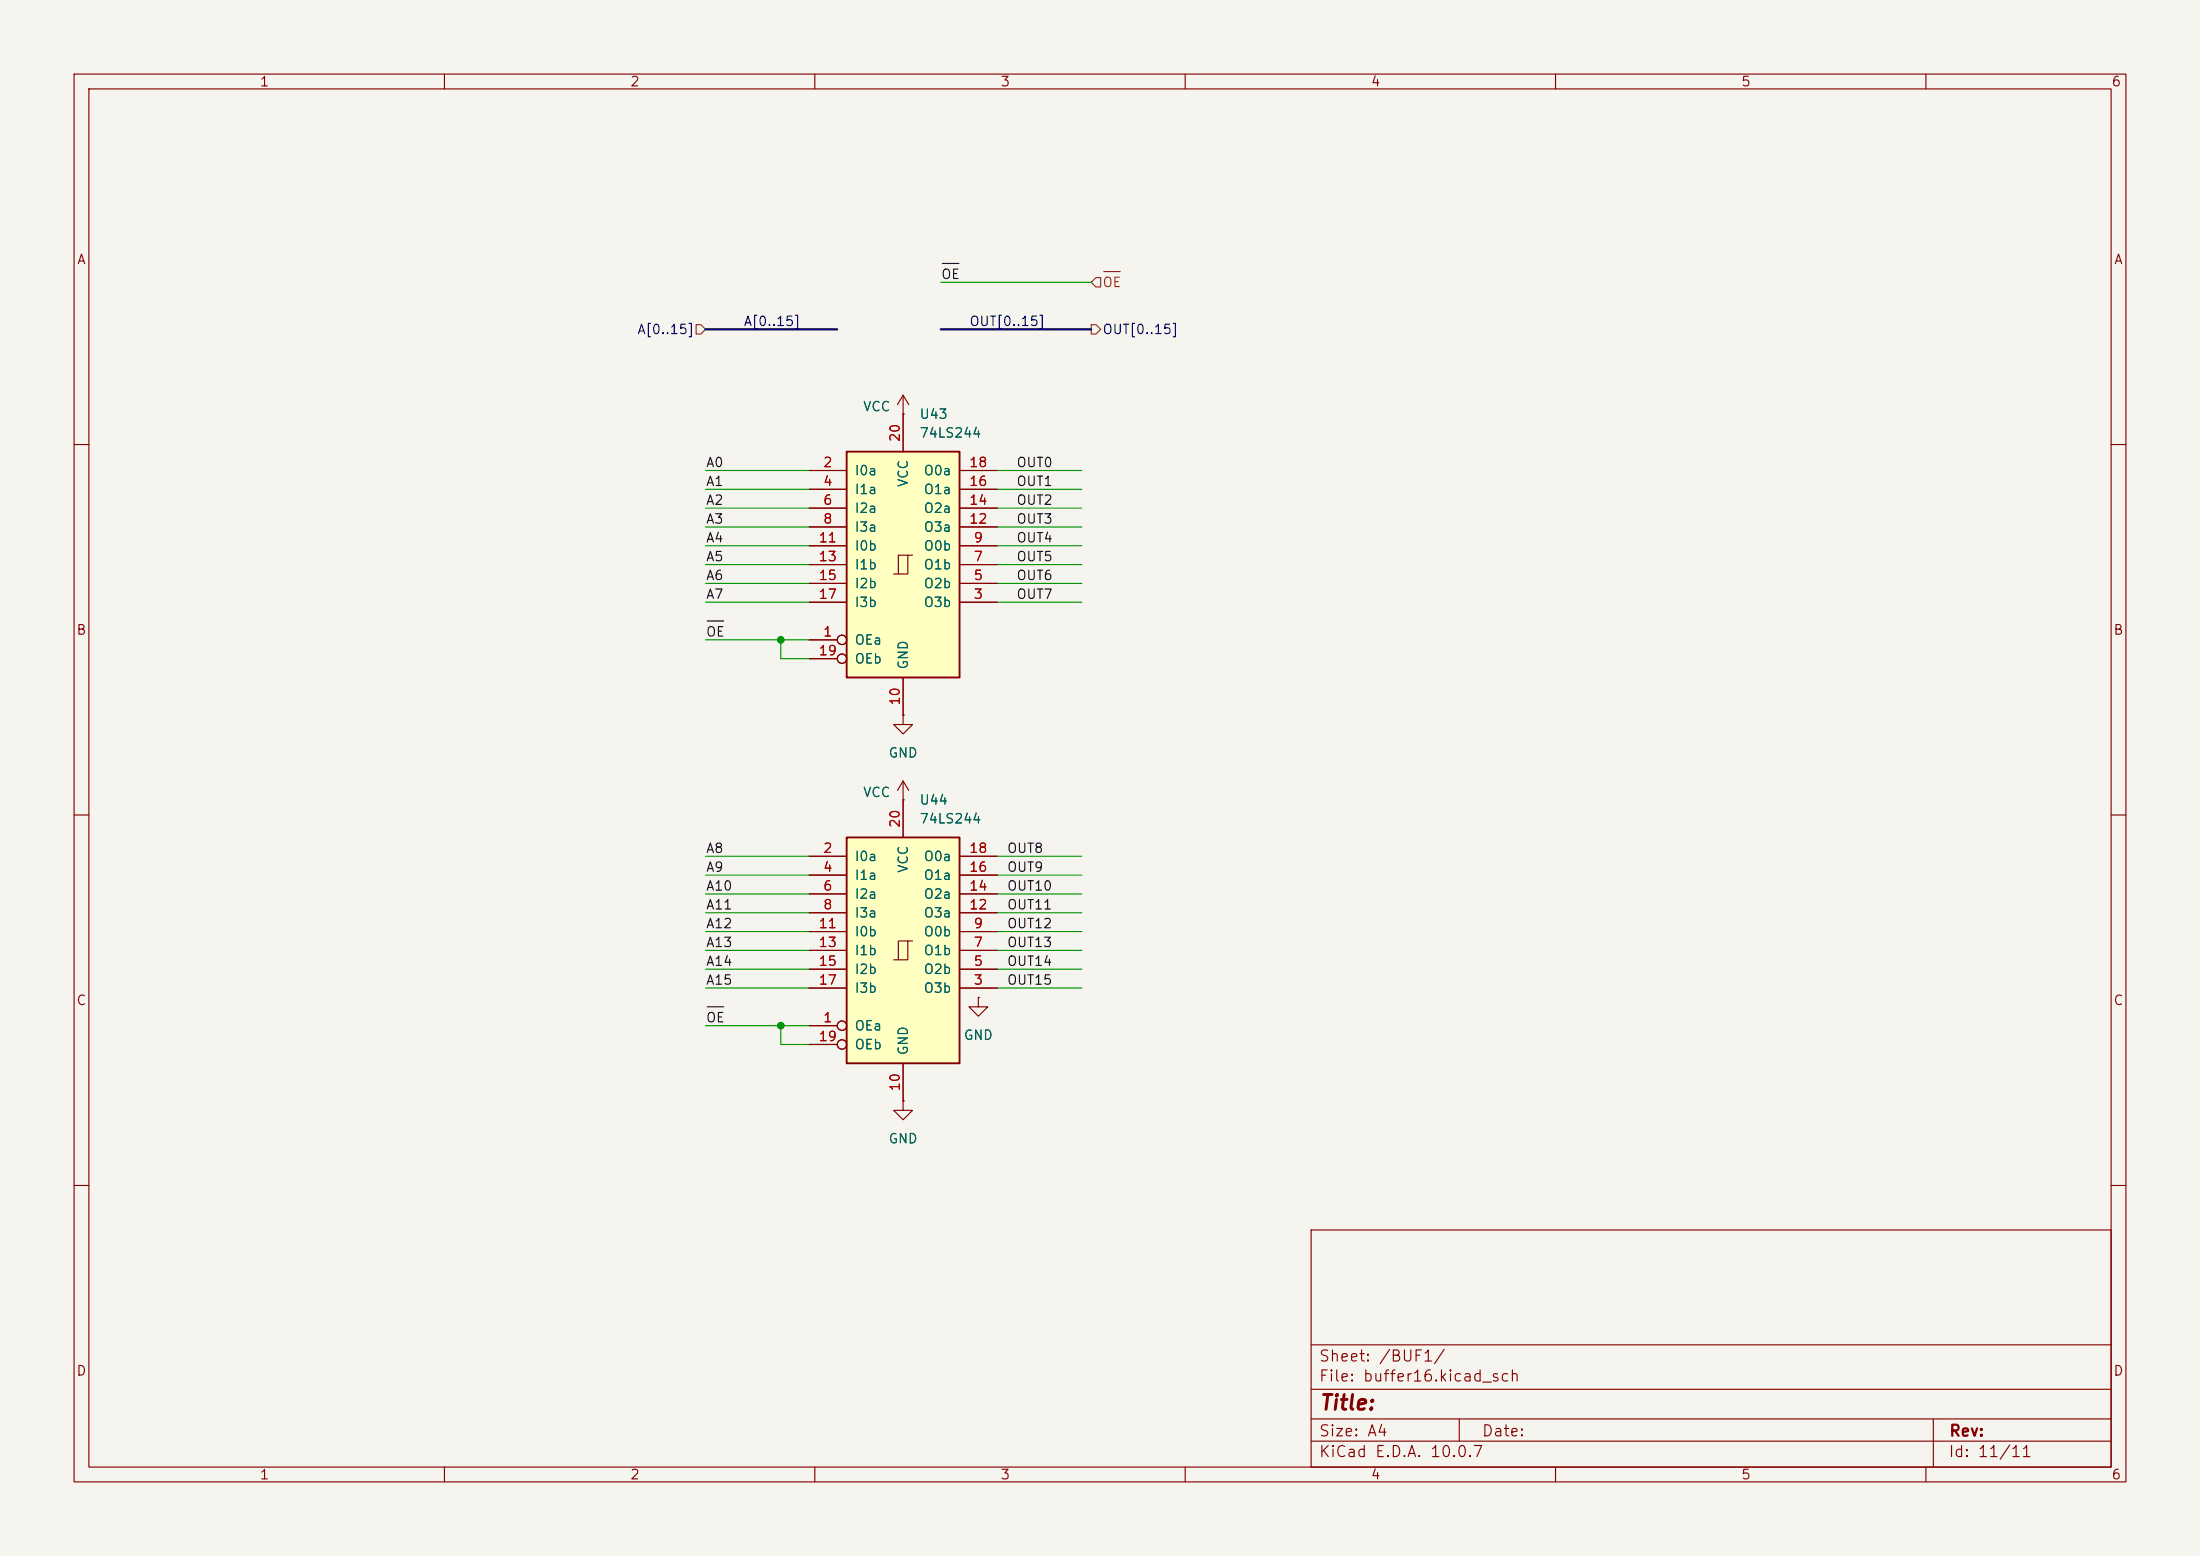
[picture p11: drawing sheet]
(kicad_sch
 (version 20260306)
 (generator "eeschema")
 (generator_version "10.0")
 (paper "A4")
 (lib_symbols
  (symbol "74xx:74LS244"
   (pin_names
    (offset 1.016)) (exclude_from_sim no) (in_bom yes) (on_board yes)
   (in_pos_files yes)
   (duplicate_pin_numbers_are_jumpers no)
   (property "Reference" "U" (at -7.62 16.51 0) (show_name no) (do_not_autoplace no) (effects (font (size 1.27 1.27))))
   (property "Value" "74LS244" (at -7.62 -16.51 0) (show_name no) (do_not_autoplace no) (effects (font (size 1.27 1.27))))
   (property "Footprint" "" (at 0 0 0) (show_name no) (do_not_autoplace no) (hide yes) (effects (font (size 1.27 1.27))))
   (property "Datasheet" "http://www.ti.com/lit/ds/symlink/sn74ls244.pdf" (at 0 0 0) (show_name no) (do_not_autoplace no) (hide yes) (effects (font (size 1.27 1.27))))
   (property "Description" "Octal Buffer and Line Driver With 3-State Output, active-low enables, non-inverting outputs" (at 0 0 0) (show_name no) (do_not_autoplace no) (hide yes) (effects (font (size 1.27 1.27))))
   (symbol "74LS244_1_0"
    (polyline (pts (xy -1.27 -1.27) (xy 0.635 -1.27) (xy 0.635 1.27) (xy 1.27 1.27)) (stroke (width 0) (type default)) (fill (type none)))
    (polyline (pts (xy -0.635 -1.27) (xy -0.635 1.27) (xy 0.635 1.27)) (stroke (width 0) (type default)) (fill (type none)))
    (pin input inverted (at -12.7 -10.16 0) (length 5.08) (name "OEa" (effects (font (size 1.27 1.27)))) (number "1" (effects (font (size 1.27 1.27)))))
    (pin input line (at -12.7 12.7 0) (length 5.08) (name "I0a" (effects (font (size 1.27 1.27)))) (number "2" (effects (font (size 1.27 1.27)))))
    (pin tri_state line (at 12.7 -5.08 180) (length 5.08) (name "O3b" (effects (font (size 1.27 1.27)))) (number "3" (effects (font (size 1.27 1.27)))))
    (pin input line (at -12.7 10.16 0) (length 5.08) (name "I1a" (effects (font (size 1.27 1.27)))) (number "4" (effects (font (size 1.27 1.27)))))
    (pin tri_state line (at 12.7 -2.54 180) (length 5.08) (name "O2b" (effects (font (size 1.27 1.27)))) (number "5" (effects (font (size 1.27 1.27)))))
    (pin input line (at -12.7 7.62 0) (length 5.08) (name "I2a" (effects (font (size 1.27 1.27)))) (number "6" (effects (font (size 1.27 1.27)))))
    (pin tri_state line (at 12.7 0 180) (length 5.08) (name "O1b" (effects (font (size 1.27 1.27)))) (number "7" (effects (font (size 1.27 1.27)))))
    (pin input line (at -12.7 5.08 0) (length 5.08) (name "I3a" (effects (font (size 1.27 1.27)))) (number "8" (effects (font (size 1.27 1.27)))))
    (pin tri_state line (at 12.7 2.54 180) (length 5.08) (name "O0b" (effects (font (size 1.27 1.27)))) (number "9" (effects (font (size 1.27 1.27)))))
    (pin power_in line (at 0 -20.32 90) (length 5.08) (name "GND" (effects (font (size 1.27 1.27)))) (number "10" (effects (font (size 1.27 1.27)))))
    (pin input line (at -12.7 2.54 0) (length 5.08) (name "I0b" (effects (font (size 1.27 1.27)))) (number "11" (effects (font (size 1.27 1.27)))))
    (pin tri_state line (at 12.7 5.08 180) (length 5.08) (name "O3a" (effects (font (size 1.27 1.27)))) (number "12" (effects (font (size 1.27 1.27)))))
    (pin input line (at -12.7 0 0) (length 5.08) (name "I1b" (effects (font (size 1.27 1.27)))) (number "13" (effects (font (size 1.27 1.27)))))
    (pin tri_state line (at 12.7 7.62 180) (length 5.08) (name "O2a" (effects (font (size 1.27 1.27)))) (number "14" (effects (font (size 1.27 1.27)))))
    (pin input line (at -12.7 -2.54 0) (length 5.08) (name "I2b" (effects (font (size 1.27 1.27)))) (number "15" (effects (font (size 1.27 1.27)))))
    (pin tri_state line (at 12.7 10.16 180) (length 5.08) (name "O1a" (effects (font (size 1.27 1.27)))) (number "16" (effects (font (size 1.27 1.27)))))
    (pin input line (at -12.7 -5.08 0) (length 5.08) (name "I3b" (effects (font (size 1.27 1.27)))) (number "17" (effects (font (size 1.27 1.27)))))
    (pin tri_state line (at 12.7 12.7 180) (length 5.08) (name "O0a" (effects (font (size 1.27 1.27)))) (number "18" (effects (font (size 1.27 1.27)))))
    (pin input inverted (at -12.7 -12.7 0) (length 5.08) (name "OEb" (effects (font (size 1.27 1.27)))) (number "19" (effects (font (size 1.27 1.27)))))
    (pin power_in line (at 0 20.32 270) (length 5.08) (name "VCC" (effects (font (size 1.27 1.27)))) (number "20" (effects (font (size 1.27 1.27))))))
   (symbol "74LS244_1_1"
    (rectangle (start -7.62 15.24) (end 7.62 -15.24) (stroke (width 0.254) (type default)) (fill (type background))))
   (embedded_fonts no))
  (symbol "power:GND"
   (power global)
   (pin_numbers (hide yes))
   (pin_names
    (offset 0) (hide yes)) (exclude_from_sim no) (in_bom yes) (on_board yes)
   (in_pos_files yes)
   (duplicate_pin_numbers_are_jumpers no)
   (property "Reference" "#PWR" (at 0 -6.35 0) (show_name no) (do_not_autoplace no) (hide yes) (effects (font (size 1.27 1.27))))
   (property "Value" "GND" (at 0 -3.81 0) (show_name no) (do_not_autoplace no) (effects (font (size 1.27 1.27))))
   (property "Footprint" "" (at 0 0 0) (show_name no) (do_not_autoplace no) (hide yes) (effects (font (size 1.27 1.27))))
   (property "Datasheet" "" (at 0 0 0) (show_name no) (do_not_autoplace no) (hide yes) (effects (font (size 1.27 1.27))))
   (property "Description" "Power symbol creates a global label with name \"GND\" , ground" (at 0 0 0) (show_name no) (do_not_autoplace no) (hide yes) (effects (font (size 1.27 1.27))))
   (symbol "GND_0_1"
    (polyline (pts (xy 0 0) (xy 0 -1.27) (xy 1.27 -1.27) (xy 0 -2.54) (xy -1.27 -1.27) (xy 0 -1.27)) (stroke (width 0) (type default)) (fill (type none))))
   (symbol "GND_1_1"
    (pin power_in line (at 0 0 270) (length 0) (name "" (effects (font (size 1.27 1.27)))) (number "1" (effects (font (size 1.27 1.27))))))
   (embedded_fonts no))
  (symbol "power:VCC"
   (power global)
   (pin_numbers (hide yes))
   (pin_names
    (offset 0) (hide yes)) (exclude_from_sim no) (in_bom yes) (on_board yes)
   (in_pos_files yes)
   (duplicate_pin_numbers_are_jumpers no)
   (property "Reference" "#PWR" (at 0 -3.81 0) (show_name no) (do_not_autoplace no) (hide yes) (effects (font (size 1.27 1.27))))
   (property "Value" "VCC" (at 0 3.556 0) (show_name no) (do_not_autoplace no) (effects (font (size 1.27 1.27))))
   (property "Footprint" "" (at 0 0 0) (show_name no) (do_not_autoplace no) (hide yes) (effects (font (size 1.27 1.27))))
   (property "Datasheet" "" (at 0 0 0) (show_name no) (do_not_autoplace no) (hide yes) (effects (font (size 1.27 1.27))))
   (property "Description" "Power symbol creates a global label with name \"VCC\"" (at 0 0 0) (show_name no) (do_not_autoplace no) (hide yes) (effects (font (size 1.27 1.27))))
   (symbol "VCC_0_1"
    (polyline (pts (xy -0.762 1.27) (xy 0 2.54)) (stroke (width 0) (type default)) (fill (type none)))
    (polyline (pts (xy 0 2.54) (xy 0.762 1.27)) (stroke (width 0) (type default)) (fill (type none)))
    (polyline (pts (xy 0 0) (xy 0 2.54)) (stroke (width 0) (type default)) (fill (type none))))
   (symbol "VCC_1_1"
    (pin power_in line (at 0 0 90) (length 0) (name "" (effects (font (size 1.27 1.27)))) (number "1" (effects (font (size 1.27 1.27))))))
   (embedded_fonts no)))
 (junction
  (at 105.41 138.43)
  (diameter 0)
  (color 0 0 0 0))
 (junction
  (at 105.41 86.36)
  (diameter 0)
  (color 0 0 0 0))
 (wire
  (pts (xy 134.62 123.19) (xy 146.05 123.19))
  (stroke (width 0) (type default)))
 (wire
  (pts (xy 134.62 71.12) (xy 146.05 71.12))
  (stroke (width 0) (type default)))
 (wire
  (pts (xy 95.25 63.5) (xy 109.22 63.5))
  (stroke (width 0) (type default)))
 (wire
  (pts (xy 105.41 140.97) (xy 105.41 138.43))
  (stroke (width 0) (type default)))
 (wire
  (pts (xy 134.62 125.73) (xy 146.05 125.73))
  (stroke (width 0) (type default)))
 (wire
  (pts (xy 109.22 140.97) (xy 105.41 140.97))
  (stroke (width 0) (type default)))
 (wire
  (pts (xy 95.25 118.11) (xy 109.22 118.11))
  (stroke (width 0) (type default)))
 (wire
  (pts (xy 134.62 133.35) (xy 146.05 133.35))
  (stroke (width 0) (type default)))
 (wire
  (pts (xy 134.62 115.57) (xy 146.05 115.57))
  (stroke (width 0) (type default)))
 (wire
  (pts (xy 134.62 118.11) (xy 146.05 118.11))
  (stroke (width 0) (type default)))
 (wire
  (pts (xy 95.25 115.57) (xy 109.22 115.57))
  (stroke (width 0) (type default)))
 (wire
  (pts (xy 134.62 68.58) (xy 146.05 68.58))
  (stroke (width 0) (type default)))
 (wire
  (pts (xy 95.25 120.65) (xy 109.22 120.65))
  (stroke (width 0) (type default)))
 (wire
  (pts (xy 95.25 123.19) (xy 109.22 123.19))
  (stroke (width 0) (type default)))
 (wire
  (pts (xy 95.25 68.58) (xy 109.22 68.58))
  (stroke (width 0) (type default)))
 (wire
  (pts (xy 105.41 86.36) (xy 109.22 86.36))
  (stroke (width 0) (type default)))
 (wire
  (pts (xy 95.25 71.12) (xy 109.22 71.12))
  (stroke (width 0) (type default)))
 (wire
  (pts (xy 95.25 73.66) (xy 109.22 73.66))
  (stroke (width 0) (type default)))
 (wire
  (pts (xy 105.41 88.9) (xy 105.41 86.36))
  (stroke (width 0) (type default)))
 (wire
  (pts (xy 134.62 81.28) (xy 146.05 81.28))
  (stroke (width 0) (type default)))
 (bus
  (pts (xy 127 44.45) (xy 147.32 44.45))
  (stroke (width 0) (type default)))
 (wire
  (pts (xy 95.25 86.36) (xy 105.41 86.36))
  (stroke (width 0) (type default)))
 (wire
  (pts (xy 95.25 81.28) (xy 109.22 81.28))
  (stroke (width 0) (type default)))
 (wire
  (pts (xy 95.25 133.35) (xy 109.22 133.35))
  (stroke (width 0) (type default)))
 (wire
  (pts (xy 95.25 76.2) (xy 109.22 76.2))
  (stroke (width 0) (type default)))
 (wire
  (pts (xy 134.62 130.81) (xy 146.05 130.81))
  (stroke (width 0) (type default)))
 (wire
  (pts (xy 95.25 128.27) (xy 109.22 128.27))
  (stroke (width 0) (type default)))
 (wire
  (pts (xy 95.25 78.74) (xy 109.22 78.74))
  (stroke (width 0) (type default)))
 (wire
  (pts (xy 95.25 138.43) (xy 105.41 138.43))
  (stroke (width 0) (type default)))
 (wire
  (pts (xy 134.62 120.65) (xy 146.05 120.65))
  (stroke (width 0) (type default)))
 (wire
  (pts (xy 95.25 66.04) (xy 109.22 66.04))
  (stroke (width 0) (type default)))
 (wire
  (pts (xy 127 38.1) (xy 147.32 38.1))
  (stroke (width 0) (type default)))
 (wire
  (pts (xy 134.62 63.5) (xy 146.05 63.5))
  (stroke (width 0) (type default)))
 (wire
  (pts (xy 95.25 125.73) (xy 109.22 125.73))
  (stroke (width 0) (type default)))
 (wire
  (pts (xy 105.41 138.43) (xy 109.22 138.43))
  (stroke (width 0) (type default)))
 (wire
  (pts (xy 95.25 130.81) (xy 109.22 130.81))
  (stroke (width 0) (type default)))
 (wire
  (pts (xy 109.22 88.9) (xy 105.41 88.9))
  (stroke (width 0) (type default)))
 (wire
  (pts (xy 134.62 66.04) (xy 146.05 66.04))
  (stroke (width 0) (type default)))
 (wire
  (pts (xy 134.62 128.27) (xy 146.05 128.27))
  (stroke (width 0) (type default)))
 (bus
  (pts (xy 95.25 44.45) (xy 113.03 44.45))
  (stroke (width 0) (type default)))
 (wire
  (pts (xy 134.62 73.66) (xy 146.05 73.66))
  (stroke (width 0) (type default)))
 (wire
  (pts (xy 134.62 76.2) (xy 146.05 76.2))
  (stroke (width 0) (type default)))
 (wire
  (pts (xy 134.62 78.74) (xy 146.05 78.74))
  (stroke (width 0) (type default)))
 (label "A1"
  (at 95.25 66.04 0)
  (effects (font (size 1.27 1.27)) (justify left bottom)))
 (label "A4"
  (at 95.25 73.66 0)
  (effects (font (size 1.27 1.27)) (justify left bottom)))
 (label "OUT11"
  (at 135.89 123.19 0)
  (effects (font (size 1.27 1.27)) (justify left bottom)))
 (label "~{OE}"
  (at 127 38.1 0)
  (effects (font (size 1.27 1.27)) (justify left bottom)))
 (label "A2"
  (at 95.25 68.58 0)
  (effects (font (size 1.27 1.27)) (justify left bottom)))
 (label "~{OE}"
  (at 95.25 86.36 0)
  (effects (font (size 1.27 1.27)) (justify left bottom)))
 (label "OUT13"
  (at 135.89 128.27 0)
  (effects (font (size 1.27 1.27)) (justify left bottom)))
 (label "A15"
  (at 95.25 133.35 0)
  (effects (font (size 1.27 1.27)) (justify left bottom)))
 (label "OUT2"
  (at 137.16 68.58 0)
  (effects (font (size 1.27 1.27)) (justify left bottom)))
 (label "OUT1"
  (at 137.16 66.04 0)
  (effects (font (size 1.27 1.27)) (justify left bottom)))
 (label "A0"
  (at 95.25 63.5 0)
  (effects (font (size 1.27 1.27)) (justify left bottom)))
 (label "OUT9"
  (at 135.89 118.11 0)
  (effects (font (size 1.27 1.27)) (justify left bottom)))
 (label "OUT4"
  (at 137.16 73.66 0)
  (effects (font (size 1.27 1.27)) (justify left bottom)))
 (label "OUT10"
  (at 135.89 120.65 0)
  (effects (font (size 1.27 1.27)) (justify left bottom)))
 (label "OUT8"
  (at 135.89 115.57 0)
  (effects (font (size 1.27 1.27)) (justify left bottom)))
 (label "OUT12"
  (at 135.89 125.73 0)
  (effects (font (size 1.27 1.27)) (justify left bottom)))
 (label "A11"
  (at 95.25 123.19 0)
  (effects (font (size 1.27 1.27)) (justify left bottom)))
 (label "A7"
  (at 95.25 81.28 0)
  (effects (font (size 1.27 1.27)) (justify left bottom)))
 (label "A12"
  (at 95.25 125.73 0)
  (effects (font (size 1.27 1.27)) (justify left bottom)))
 (label "OUT6"
  (at 137.16 78.74 0)
  (effects (font (size 1.27 1.27)) (justify left bottom)))
 (label "OUT15"
  (at 135.89 133.35 0)
  (effects (font (size 1.27 1.27)) (justify left bottom)))
 (label "A8"
  (at 95.25 115.57 0)
  (effects (font (size 1.27 1.27)) (justify left bottom)))
 (label "OUT14"
  (at 135.89 130.81 0)
  (effects (font (size 1.27 1.27)) (justify left bottom)))
 (label "A14"
  (at 95.25 130.81 0)
  (effects (font (size 1.27 1.27)) (justify left bottom)))
 (label "A[0..15]"
  (at 100.33 44.45 0)
  (effects (font (size 1.27 1.27)) (justify left bottom)))
 (label "OUT3"
  (at 137.16 71.12 0)
  (effects (font (size 1.27 1.27)) (justify left bottom)))
 (label "A6"
  (at 95.25 78.74 0)
  (effects (font (size 1.27 1.27)) (justify left bottom)))
 (label "OUT7"
  (at 137.16 81.28 0)
  (effects (font (size 1.27 1.27)) (justify left bottom)))
 (label "A10"
  (at 95.25 120.65 0)
  (effects (font (size 1.27 1.27)) (justify left bottom)))
 (label "OUT[0..15]"
  (at 130.81 44.45 0)
  (effects (font (size 1.27 1.27)) (justify left bottom)))
 (label "OUT5"
  (at 137.16 76.2 0)
  (effects (font (size 1.27 1.27)) (justify left bottom)))
 (label "~{OE}"
  (at 95.25 138.43 0)
  (effects (font (size 1.27 1.27)) (justify left bottom)))
 (label "A13"
  (at 95.25 128.27 0)
  (effects (font (size 1.27 1.27)) (justify left bottom)))
 (label "OUT0"
  (at 137.16 63.5 0)
  (effects (font (size 1.27 1.27)) (justify left bottom)))
 (label "A9"
  (at 95.25 118.11 0)
  (effects (font (size 1.27 1.27)) (justify left bottom)))
 (label "A3"
  (at 95.25 71.12 0)
  (effects (font (size 1.27 1.27)) (justify left bottom)))
 (label "A5"
  (at 95.25 76.2 0)
  (effects (font (size 1.27 1.27)) (justify left bottom)))
 (hierarchical_label "~{OE}"
  (shape input)
  (at 147.32 38.1 0)
  (effects (font (size 1.27 1.27)) (justify left)))
 (hierarchical_label "OUT[0..15]"
  (shape output)
  (at 147.32 44.45 0)
  (effects (font (size 1.27 1.27)) (justify left)))
 (hierarchical_label "A[0..15]"
  (shape input)
  (at 95.25 44.45 180)
  (effects (font (size 1.27 1.27)) (justify right)))
 (symbol
  (lib_id "74xx:74LS244")
  (at 121.92 128.27 0)
  (unit 1)
  (body_style 1)
  (exclude_from_sim no)
  (in_bom yes)
  (on_board yes)
  (in_pos_files yes)
  (dnp no)
  (fields_autoplaced yes)
  (property "Reference" "U44" (at 124.0633 107.95 0) (show_name no) (do_not_autoplace no) (effects (font (size 1.27 1.27)) (justify left)))
  (property "Value" "74LS244" (at 124.0633 110.49 0) (show_name no) (do_not_autoplace no) (effects (font (size 1.27 1.27)) (justify left)))
  (property "Footprint" "Package_DIP:DIP-20_W7.62mm" (at 121.92 128.27 0) (hide yes) (show_name no) (do_not_autoplace no) (effects (font (size 1.27 1.27))))
  (property "Datasheet" "http://www.ti.com/lit/ds/symlink/sn74ls244.pdf" (at 121.92 128.27 0) (hide yes) (show_name no) (do_not_autoplace no) (effects (font (size 1.27 1.27))))
  (property "Description" "Octal Buffer and Line Driver With 3-State Output, active-low enables, non-inverting outputs" (at 121.92 128.27 0) (hide yes) (show_name no) (do_not_autoplace no) (effects (font (size 1.27 1.27))))
  (pin "5")
  (pin "4")
  (pin "10")
  (pin "12")
  (pin "20")
  (pin "16")
  (pin "13")
  (pin "18")
  (pin "15")
  (pin "8")
  (pin "6")
  (pin "9")
  (pin "3")
  (pin "17")
  (pin "14")
  (pin "11")
  (pin "7")
  (pin "1")
  (pin "2")
  (pin "19"))
 (symbol
  (lib_id "power:GND")
  (at 132.08 134.62 0)
  (unit 1)
  (body_style 1)
  (exclude_from_sim no)
  (in_bom yes)
  (on_board yes)
  (in_pos_files yes)
  (dnp no)
  (fields_autoplaced yes)
  (property "Reference" "#PWR090" (at 132.08 140.97 0) (hide yes) (show_name no) (do_not_autoplace no) (effects (font (size 1.27 1.27))))
  (property "Value" "GND" (at 132.08 139.7 0) (show_name no) (do_not_autoplace no) (effects (font (size 1.27 1.27))))
  (property "Footprint" "" (at 132.08 134.62 0) (hide yes) (show_name no) (do_not_autoplace no) (effects (font (size 1.27 1.27))))
  (property "Datasheet" "" (at 132.08 134.62 0) (hide yes) (show_name no) (do_not_autoplace no) (effects (font (size 1.27 1.27))))
  (property "Description" "Power symbol creates a global label with name \"GND\" , ground" (at 132.08 134.62 0) (hide yes) (show_name no) (do_not_autoplace no) (effects (font (size 1.27 1.27))))
  (pin "1"))
 (symbol
  (lib_id "power:VCC")
  (at 121.92 107.95 0)
  (unit 1)
  (body_style 1)
  (exclude_from_sim no)
  (in_bom yes)
  (on_board yes)
  (in_pos_files yes)
  (dnp no)
  (property "Reference" "#PWR088" (at 121.92 111.76 0) (hide yes) (show_name no) (do_not_autoplace no) (effects (font (size 1.27 1.27))))
  (property "Value" "VCC" (at 118.364 106.934 0) (show_name no) (do_not_autoplace no) (effects (font (size 1.27 1.27))))
  (property "Footprint" "" (at 121.92 107.95 0) (hide yes) (show_name no) (do_not_autoplace no) (effects (font (size 1.27 1.27))))
  (property "Datasheet" "" (at 121.92 107.95 0) (hide yes) (show_name no) (do_not_autoplace no) (effects (font (size 1.27 1.27))))
  (property "Description" "Power symbol creates a global label with name \"VCC\"" (at 121.92 107.95 0) (hide yes) (show_name no) (do_not_autoplace no) (effects (font (size 1.27 1.27))))
  (pin "1"))
 (symbol
  (lib_id "power:GND")
  (at 121.92 148.59 0)
  (unit 1)
  (body_style 1)
  (exclude_from_sim no)
  (in_bom yes)
  (on_board yes)
  (in_pos_files yes)
  (dnp no)
  (fields_autoplaced yes)
  (property "Reference" "#PWR089" (at 121.92 154.94 0) (hide yes) (show_name no) (do_not_autoplace no) (effects (font (size 1.27 1.27))))
  (property "Value" "GND" (at 121.92 153.67 0) (show_name no) (do_not_autoplace no) (effects (font (size 1.27 1.27))))
  (property "Footprint" "" (at 121.92 148.59 0) (hide yes) (show_name no) (do_not_autoplace no) (effects (font (size 1.27 1.27))))
  (property "Datasheet" "" (at 121.92 148.59 0) (hide yes) (show_name no) (do_not_autoplace no) (effects (font (size 1.27 1.27))))
  (property "Description" "Power symbol creates a global label with name \"GND\" , ground" (at 121.92 148.59 0) (hide yes) (show_name no) (do_not_autoplace no) (effects (font (size 1.27 1.27))))
  (pin "1"))
 (symbol
  (lib_id "power:VCC")
  (at 121.92 55.88 0)
  (unit 1)
  (body_style 1)
  (exclude_from_sim no)
  (in_bom yes)
  (on_board yes)
  (in_pos_files yes)
  (dnp no)
  (property "Reference" "#PWR086" (at 121.92 59.69 0) (hide yes) (show_name no) (do_not_autoplace no) (effects (font (size 1.27 1.27))))
  (property "Value" "VCC" (at 118.364 54.864 0) (show_name no) (do_not_autoplace no) (effects (font (size 1.27 1.27))))
  (property "Footprint" "" (at 121.92 55.88 0) (hide yes) (show_name no) (do_not_autoplace no) (effects (font (size 1.27 1.27))))
  (property "Datasheet" "" (at 121.92 55.88 0) (hide yes) (show_name no) (do_not_autoplace no) (effects (font (size 1.27 1.27))))
  (property "Description" "Power symbol creates a global label with name \"VCC\"" (at 121.92 55.88 0) (hide yes) (show_name no) (do_not_autoplace no) (effects (font (size 1.27 1.27))))
  (pin "1"))
 (symbol
  (lib_id "74xx:74LS244")
  (at 121.92 76.2 0)
  (unit 1)
  (body_style 1)
  (exclude_from_sim no)
  (in_bom yes)
  (on_board yes)
  (in_pos_files yes)
  (dnp no)
  (fields_autoplaced yes)
  (property "Reference" "U43" (at 124.0633 55.88 0) (show_name no) (do_not_autoplace no) (effects (font (size 1.27 1.27)) (justify left)))
  (property "Value" "74LS244" (at 124.0633 58.42 0) (show_name no) (do_not_autoplace no) (effects (font (size 1.27 1.27)) (justify left)))
  (property "Footprint" "Package_DIP:DIP-20_W7.62mm" (at 121.92 76.2 0) (hide yes) (show_name no) (do_not_autoplace no) (effects (font (size 1.27 1.27))))
  (property "Datasheet" "http://www.ti.com/lit/ds/symlink/sn74ls244.pdf" (at 121.92 76.2 0) (hide yes) (show_name no) (do_not_autoplace no) (effects (font (size 1.27 1.27))))
  (property "Description" "Octal Buffer and Line Driver With 3-State Output, active-low enables, non-inverting outputs" (at 121.92 76.2 0) (hide yes) (show_name no) (do_not_autoplace no) (effects (font (size 1.27 1.27))))
  (pin "5")
  (pin "4")
  (pin "10")
  (pin "12")
  (pin "20")
  (pin "16")
  (pin "13")
  (pin "18")
  (pin "15")
  (pin "8")
  (pin "6")
  (pin "9")
  (pin "3")
  (pin "17")
  (pin "14")
  (pin "11")
  (pin "7")
  (pin "1")
  (pin "2")
  (pin "19"))
 (symbol
  (lib_id "power:GND")
  (at 121.92 96.52 0)
  (unit 1)
  (body_style 1)
  (exclude_from_sim no)
  (in_bom yes)
  (on_board yes)
  (in_pos_files yes)
  (dnp no)
  (fields_autoplaced yes)
  (property "Reference" "#PWR087" (at 121.92 102.87 0) (hide yes) (show_name no) (do_not_autoplace no) (effects (font (size 1.27 1.27))))
  (property "Value" "GND" (at 121.92 101.6 0) (show_name no) (do_not_autoplace no) (effects (font (size 1.27 1.27))))
  (property "Footprint" "" (at 121.92 96.52 0) (hide yes) (show_name no) (do_not_autoplace no) (effects (font (size 1.27 1.27))))
  (property "Datasheet" "" (at 121.92 96.52 0) (hide yes) (show_name no) (do_not_autoplace no) (effects (font (size 1.27 1.27))))
  (property "Description" "Power symbol creates a global label with name \"GND\" , ground" (at 121.92 96.52 0) (hide yes) (show_name no) (do_not_autoplace no) (effects (font (size 1.27 1.27))))
  (pin "1")))
